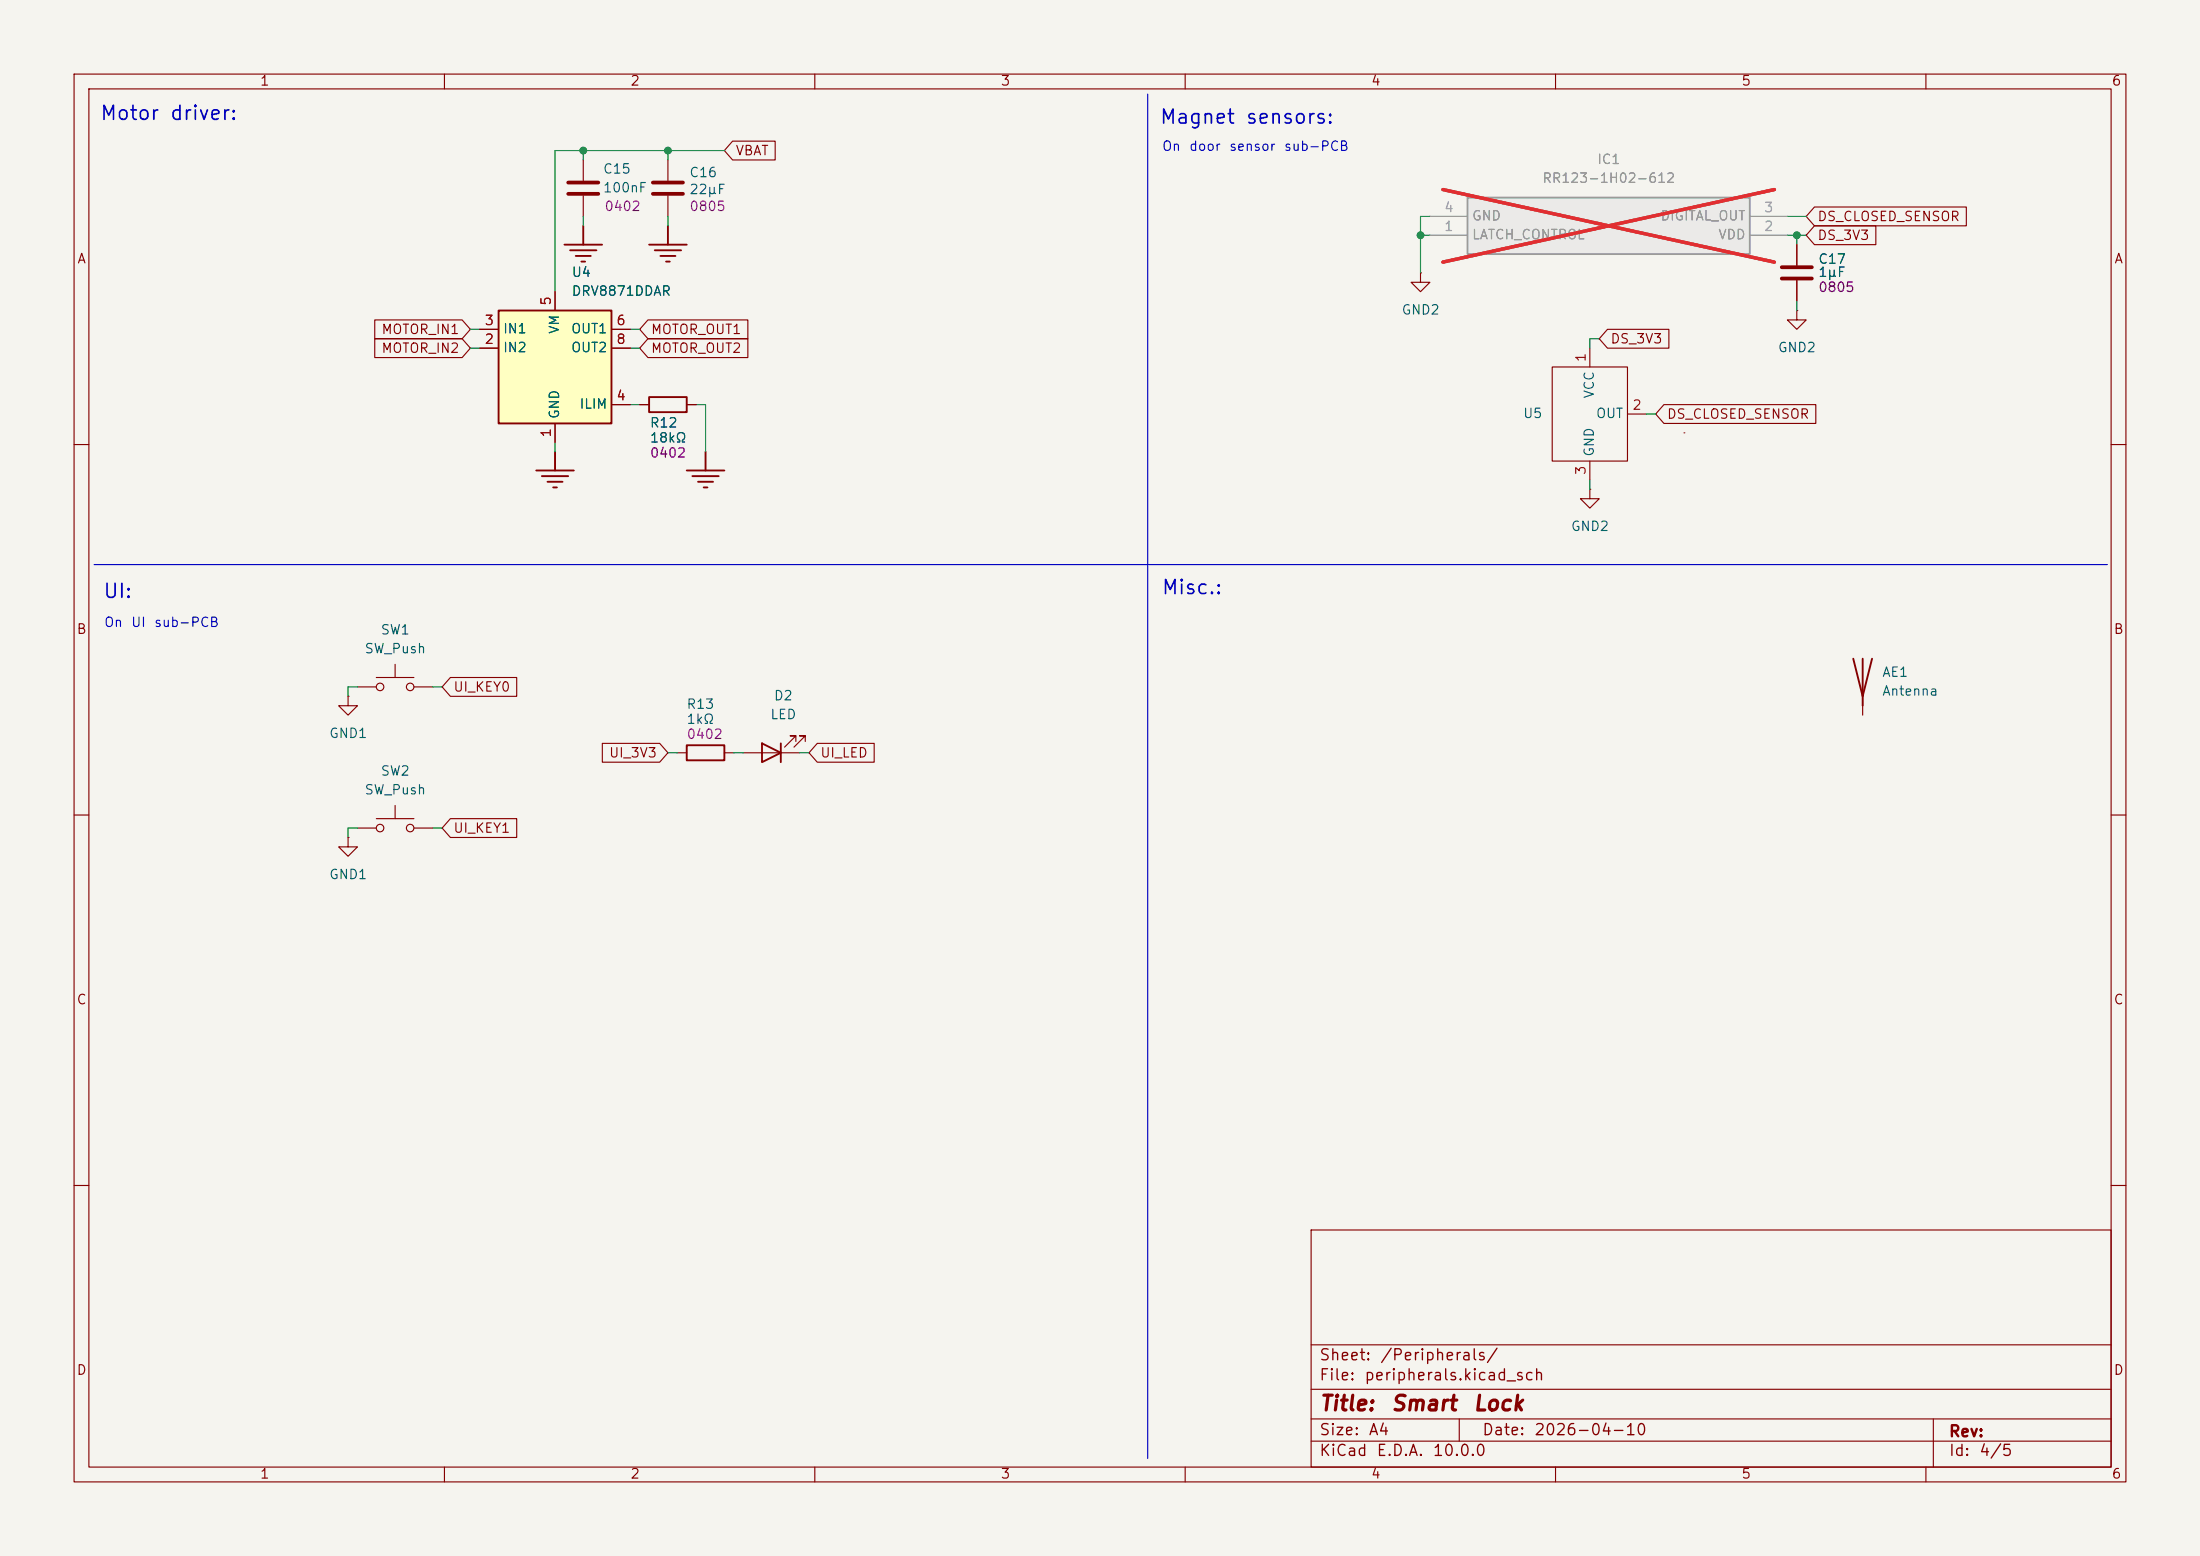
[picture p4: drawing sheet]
<svg xmlns="http://www.w3.org/2000/svg" width="297mm" height="210mm" viewBox="0 0 297 210" stroke-linecap="round" stroke-linejoin="round" font-family="sans-serif">
<path d="M0 0h297v210h-297z" fill="#f5f4ef" stroke="#f5f4ef" stroke-width=".14"/>
<g fill="none" stroke="#840000" stroke-width=".15">
<path d="M10 10h277v190h-277zM12 12h273v186h-273zM60 10v2M110 10v2M160 10v2M210 10v2M260 10v2M242.6 41.9v1.3h1.2l-1.2 1.3-1.3-1.3h1.3M242.6 41.9h.1M10 60h2M285 60h2M48.3 92.7h2.5"/>
<path d="M50.8 91.4h5.1M53.3 89.7v1.7M55.9 92.7h2.5M251.5 94v2.5M10 110h2M91.4 101.6h1.3M97.8 101.6h1.3M100.3 101.6h7.6M107.4 100.1v-.8h-.7h.7l-1.5 1.5M108.7 100.1v-.8h-.8h.8l-1.5 1.5M285 110h2M10 160h2"/>
<path d="M177 166h108v32h-108zM285 160h2M60 198v2M110 198v2M160 198v2M177 194.5h108M177 191.5h108M177 187.5h108M177 181.5h108M197 191.5v3M210 198v2M260 198v2"/>
<path d="M261 191.5v6.5"/>
<circle cx="51.3" cy="92.7" r=".51"/>
<circle cx="55.4" cy="92.7" r=".51"/>
</g>
<g fill="none" stroke="#840000" stroke-width=".25">
<path d="M76.2 33h5.1M77 33.8h3.5M77.7 34.5h2.1M78.5 35.3h.5M78.7 30.5v2.5M87.6 33h5.1M88.4 33.8h3.5M89.2 34.5h2M89.9 35.3h.5M90.2 30.5v2.5M92.7 63.5h5.1M93.5 64.3h3.5"/>
<path d="M94.2 65h2.1M95 65.8h.5M95.2 61v2.5M250.2 88.9l1.3 5.1 1.2-5.1M251.5 88.9v6.4M92.7 100.6h5.1v2h-5.1zM102.9 100.3l2.5 1.3-2.5 1.3zM105.4 100.3v2.6"/>
</g>
<path d="M67.3 41.9h15.2v15.3h-15.2z" fill="#ffffc2"/>
<path d="M67.3 41.9h15.2v15.3h-15.2zM87.6 53.6h5.1v2h-5.1zM72.4 63.5h5.1M73.2 64.3h3.5M73.9 65h2M74.7 65.8h.5M74.9 61v2.5" fill="none" stroke="#840000" stroke-width=".25"/>
<path d="M74.9 39.4v2.5M78.7 21.6v2.8M78.7 26.4v2.8M64.8 47h2.5M64.8 44.5h2.5M74.9 57.2v2.5M82.5 47h2.6M82.5 44.5h2.6M82.5 54.6h2.6M86.4 54.6h1.2M92.7 54.6h1.3" fill="none" stroke="#840000" stroke-width=".15"/>
<path d="M76.7 24.6h4.1M76.7 26.2h4.1" fill="none" stroke="#840000" stroke-width=".51"/>
<path d="M198.1 26.7h38.1v7.6h-38.1z" fill="#ebeae8"/>
<path d="M198.1 26.7h38.1v7.6h-38.1z" fill="none" stroke="#9c9b98" stroke-width=".25"/>
<path d="M193 31.8h5.1M193 29.2h5.1M236.2 31.8h5.1M236.2 29.2h5.1" fill="none" stroke="#9c9b98" stroke-width=".15"/>
<path d="M194.8 25.6l44.7 9.8M239.5 25.6l-44.7 9.8" fill="none" stroke="#e12e31" stroke-width=".46"/>
<g fill="none" stroke="#840000" stroke-width=".15">
<path d="M98.9 19h5.8v2.6h-5.8l-1.1-1.3zM74.9 39.4v2.5M90.2 21.6v2.8M90.2 26.4v2.8M191.8 36.8v1.3h1.2l-1.2 1.3-1.3-1.3h1.3M191.8 36.8h.1M242.6 33v2.8M242.6 37.8v2.8M245 30.5h8.2v2.5h-8.2l-1.2-1.2zM245 27.9h20.5v2.6h-20.5l-1.2-1.3zM50.6 45.7h11.8l1.1 1.3-1.1 1.3h-11.8zM50.6 43.2h11.8l1.1 1.3-1.1 1.2h-11.8z"/>
<path d="M64.8 47h2.5M64.8 44.5h2.5M74.9 57.2v2.5M82.5 47h2.6M82.5 44.5h2.6M82.5 54.6h2.6M86.4 54.6h1.2M87.5 45.7h13.5v2.6h-13.5l-1.1-1.3zM87.5 43.2h13.5v2.5h-13.5l-1.1-1.2zM92.7 54.6h1.3M209.5 49.5h10.2v12.7h-10.2zM214.6 47v2.5"/>
<path d="M217 44.4h8.3v2.6h-8.3l-1.1-1.3zM219.7 55.9h2.5M224.6 54.6h20.5v2.6h-20.5l-1.1-1.3zM214.6 66v1.3h1.3l-1.3 1.3-1.2-1.3h1.2M214.6 66h.1M214.6 62.2v2.6M47 94v1.3h1.3l-1.3 1.2-1.3-1.2h1.3M47 94h.1M60.8 91.4h9v2.6h-9l-1.1-1.3zM47 113v1.3h1.3l-1.3 1.3-1.3-1.3h1.3M47 113h.1M48.3 111.8h2.5"/>
<path d="M50.8 110.5h5.1M53.3 108.7v1.8M55.9 111.8h2.5M60.8 110.5h9v2.5h-9l-1.1-1.2zM81.3 100.3h7.8l1.1 1.3-1.1 1.3h-7.8zM110.3 100.3h7.7v2.6h-7.7l-1.1-1.3z"/>
<circle cx="51.3" cy="111.8" r=".51"/>
<circle cx="55.4" cy="111.8" r=".51"/>
</g>
<path d="M88.1 24.6h4.1M88.1 26.2h4.1M240.5 36.1h4.1M240.5 37.6h4.1" fill="none" stroke="#840000" stroke-width=".51"/>
<path d="M227.3 58.4h.1" fill="none" stroke="#840000" stroke-width=".14"/>
<path d="M154.9 12.7v184.2M12.7 76.2h271.8" fill="none" stroke="#0000c2" stroke-width=".15"/>
<g fill="none" stroke="#009600" stroke-width=".15">
<path d="M78.7 20.3v1.3M78.7 29.2v1.3M90.2 20.3v1.3M90.2 29.2v1.3M97.8 20.3h-22.9v19.1M191.8 31.8h1.2M193 29.2h-1.2v7.6M241.3 29.2h2.5M241.3 31.8h2.5M242.6 31.8v1.2M63.5 47h1.3M63.5 44.5h1.3"/>
<path d="M74.9 59.7v1.3M85.1 47h1.3M85.1 44.5h1.3M85.1 54.6h1.3M94 54.6h1.2v6.4M215.9 45.7h-1.3v1.3M222.2 55.9h1.3M242.6 40.6v1.3M214.6 64.8v1.2M48.3 92.7h-1.3v1.3M58.4 92.7h1.3M48.3 111.8h-1.3v1.2"/>
<path d="M58.4 111.8h1.3M90.2 101.6h1.2M99.1 101.6h1.2M107.9 101.6h1.3"/>
</g>
<g fill="#009600" stroke="#009600" stroke-width=".14">
<circle cx="90.2" cy="20.3" r=".46"/>
<circle cx="78.7" cy="20.3" r=".46"/>
<circle cx="191.8" cy="31.8" r=".46"/>
<circle cx="242.6" cy="31.8" r=".46"/>
</g>
<g font-size="2" fill="#840000">
<text x="178" y="190.9">Title:</text>
<text x="187.7" y="190.9">Smart</text>
<text x="198.7" y="190.9">Lock</text>
</g>
<g font-size="1.9" fill="#0000c2">
<text x="13.4" y="16.7">Motor</text>
<text x="22.8" y="16.7">driver:</text>
<text x="156.5" y="17.2">Magnet</text>
<text x="168.1" y="17.2">sensors:</text>
<text x="13.8" y="81.2">UI:</text>
<text x="156.7" y="80.7">Misc.:</text>
</g>
<g font-size="1.5" fill="#840000">
<text x="178" y="184">Sheet:</text>
<text x="186.2" y="184">/Peripherals/</text>
<text x="178" y="186.7">File:</text>
<text x="184.1" y="186.7">peripherals.kicad_sch</text>
<text x="178" y="196.9">KiCad</text>
<text x="178" y="194.1">Size:</text>
<text x="184.7" y="194.1">A4</text>
<text x="185.7" y="196.9">E.D.A.</text>
<text x="193.3" y="196.9">10.0.0</text>
<text x="200" y="194.1">Date:</text>
<text x="207" y="194.1">2026-04-10</text>
<text x="263" y="194.3">Rev:</text>
<text x="263" y="196.9">Id:</text>
<text x="267.1" y="196.9">4/5</text>
</g>
<g font-size="1.3" fill="#840000">
<text x="35" y="11.9">1</text>
<text x="85" y="11.9">2</text>
<text x="135" y="11.9">3</text>
<text x="185" y="11.9">4</text>
<text x="235" y="11.9">5</text>
<text x="285" y="11.9">6</text>
<text x="99.2" y="21.3">VBAT</text>
<text x="10.3" y="35.9">A</text>
<text x="245.3" y="32.7">DS_3V3</text>
<text x="245.3" y="30.2">DS_CLOSED_SENSOR</text>
<text x="285.3" y="35.9">A</text>
<text x="51.4" y="47.9">MOTOR_IN2</text>
<text x="51.4" y="45.4">MOTOR_IN1</text>
<text x="87.8" y="47.9">MOTOR_OUT2</text>
<text x="87.8" y="45.4">MOTOR_OUT1</text>
<text x="217.3" y="46.7">DS_3V3</text>
<text x="224.9" y="56.8">DS_CLOSED_SENSOR</text>
<text x="10.3" y="85.9">B</text>
<text x="285.3" y="85.9">B</text>
<text x="61.1" y="93.7">UI_KEY0</text>
<text x="82.1" y="102.6">UI_3V3</text>
<text x="110.6" y="102.6">UI_LED</text>
<text x="61.1" y="112.7">UI_KEY1</text>
<text x="10.3" y="135.9">C</text>
<text x="285.3" y="135.9">C</text>
<text x="10.3" y="185.9">D</text>
<text x="285.3" y="185.9">D</text>
<text x="35" y="199.9">1</text>
<text x="85" y="199.9">2</text>
<text x="135" y="199.9">3</text>
<text x="185" y="199.9">4</text>
<text x="235" y="199.9">5</text>
<text x="285" y="199.9">6</text>
</g>
<g font-size="1.3" fill="#006464">
<text x="81.3" y="23.7">C15</text>
<text x="81.3" y="26.3">100nF</text>
<text x="93" y="26.5">22µF</text>
<text x="93" y="24.2">C16</text>
<text x="245.4" y="35.9">C17</text>
<text x="77.1" y="37.7">U4</text>
<text x="77.1" y="40.2">DRV8871DDAR</text>
<text x="245.4" y="37.7">1µF</text>
<text x="67.8" y="47.9">IN2</text>
<text x="67.8" y="45.3">IN1</text>
<text x="75.8" y="45.2" transform="rotate(-90 75.8 45.2)">VM</text>
<text x="77" y="45.3">OUT1</text>
<text x="77" y="47.9">OUT2</text>
<text x="189.1" y="42.8">GND2</text>
<text x="239.9" y="47.9">GND2</text>
<text x="215.5" y="53.9" transform="rotate(-90 215.5 53.9)">VCC</text>
<text x="75.8" y="56.6" transform="rotate(-90 75.8 56.6)">GND</text>
<text x="78.1" y="55.5">ILIM</text>
<text x="87.6" y="58">R12</text>
<text x="205.5" y="56.7">U5</text>
<text x="215.4" y="56.7">OUT</text>
<text x="87.6" y="60">18kΩ</text>
<text x="215.5" y="61.7" transform="rotate(-90 215.5 61.7)">GND</text>
<text x="212" y="72">GND2</text>
<text x="49.1" y="88.5">SW_Push</text>
<text x="51.3" y="86">SW1</text>
<text x="92.6" y="96">R13</text>
<text x="104.4" y="94.8">D2</text>
<text x="254" y="91.7">AE1</text>
<text x="254" y="94.2">Antenna</text>
<text x="44.3" y="99.9">GND1</text>
<text x="92.6" y="98">1kΩ</text>
<text x="103.9" y="97.4">LED</text>
<text x="49.1" y="107.5">SW_Push</text>
<text x="51.3" y="105">SW2</text>
<text x="44.3" y="119">GND1</text>
</g>
<g font-size="1.3" fill="#0000c2">
<text x="156.8" y="20.7">On</text>
<text x="160.4" y="20.7">door</text>
<text x="165.8" y="20.7">sensor</text>
<text x="173.2" y="20.7">sub-PCB</text>
<text x="14" y="84.9">On</text>
<text x="17.6" y="84.9">UI</text>
<text x="20.7" y="84.9">sub-PCB</text>
</g>
<g font-size="1.3" fill="#939391">
<text x="215.5" y="22.5">IC1</text>
<text x="208.1" y="25">RR123-1H02-612</text>
<text x="198.6" y="32.6">LATCH_CONTROL</text>
<text x="198.6" y="30.1">GND</text>
<text x="224.1" y="30.1">DIGITAL_OUT</text>
<text x="231.9" y="32.6">VDD</text>
</g>
<g font-size="1.3" fill="#840084">
<text x="81.5" y="28.8">0402</text>
<text x="93" y="28.8">0805</text>
<text x="245.4" y="39.7">0805</text>
<text x="87.6" y="62.1">0402</text>
<text x="92.6" y="100.1">0402</text>
</g>
<g font-size="1.3" fill="#a5a4a2">
<text x="194.9" y="29">4</text>
<text x="238.1" y="29">3</text>
<text x="194.9" y="31.5">1</text>
<text x="238.1" y="31.5">2</text>
</g>
<g font-size="1.3" fill="#a90000">
<text x="74.7" y="41.3" transform="rotate(-90 74.7 41.3)">5</text>
<text x="65.3" y="46.7">2</text>
<text x="65.3" y="44.2">3</text>
<text x="83.1" y="44.2">6</text>
<text x="83.1" y="46.7">8</text>
<text x="214.4" y="49" transform="rotate(-90 214.4 49)">1</text>
<text x="74.7" y="59.1" transform="rotate(-90 74.7 59.1)">1</text>
<text x="83.1" y="54.4">4</text>
<text x="220.3" y="55.6">2</text>
<text x="214.4" y="64.2" transform="rotate(-90 214.4 64.2)">3</text>
</g>
</svg>
